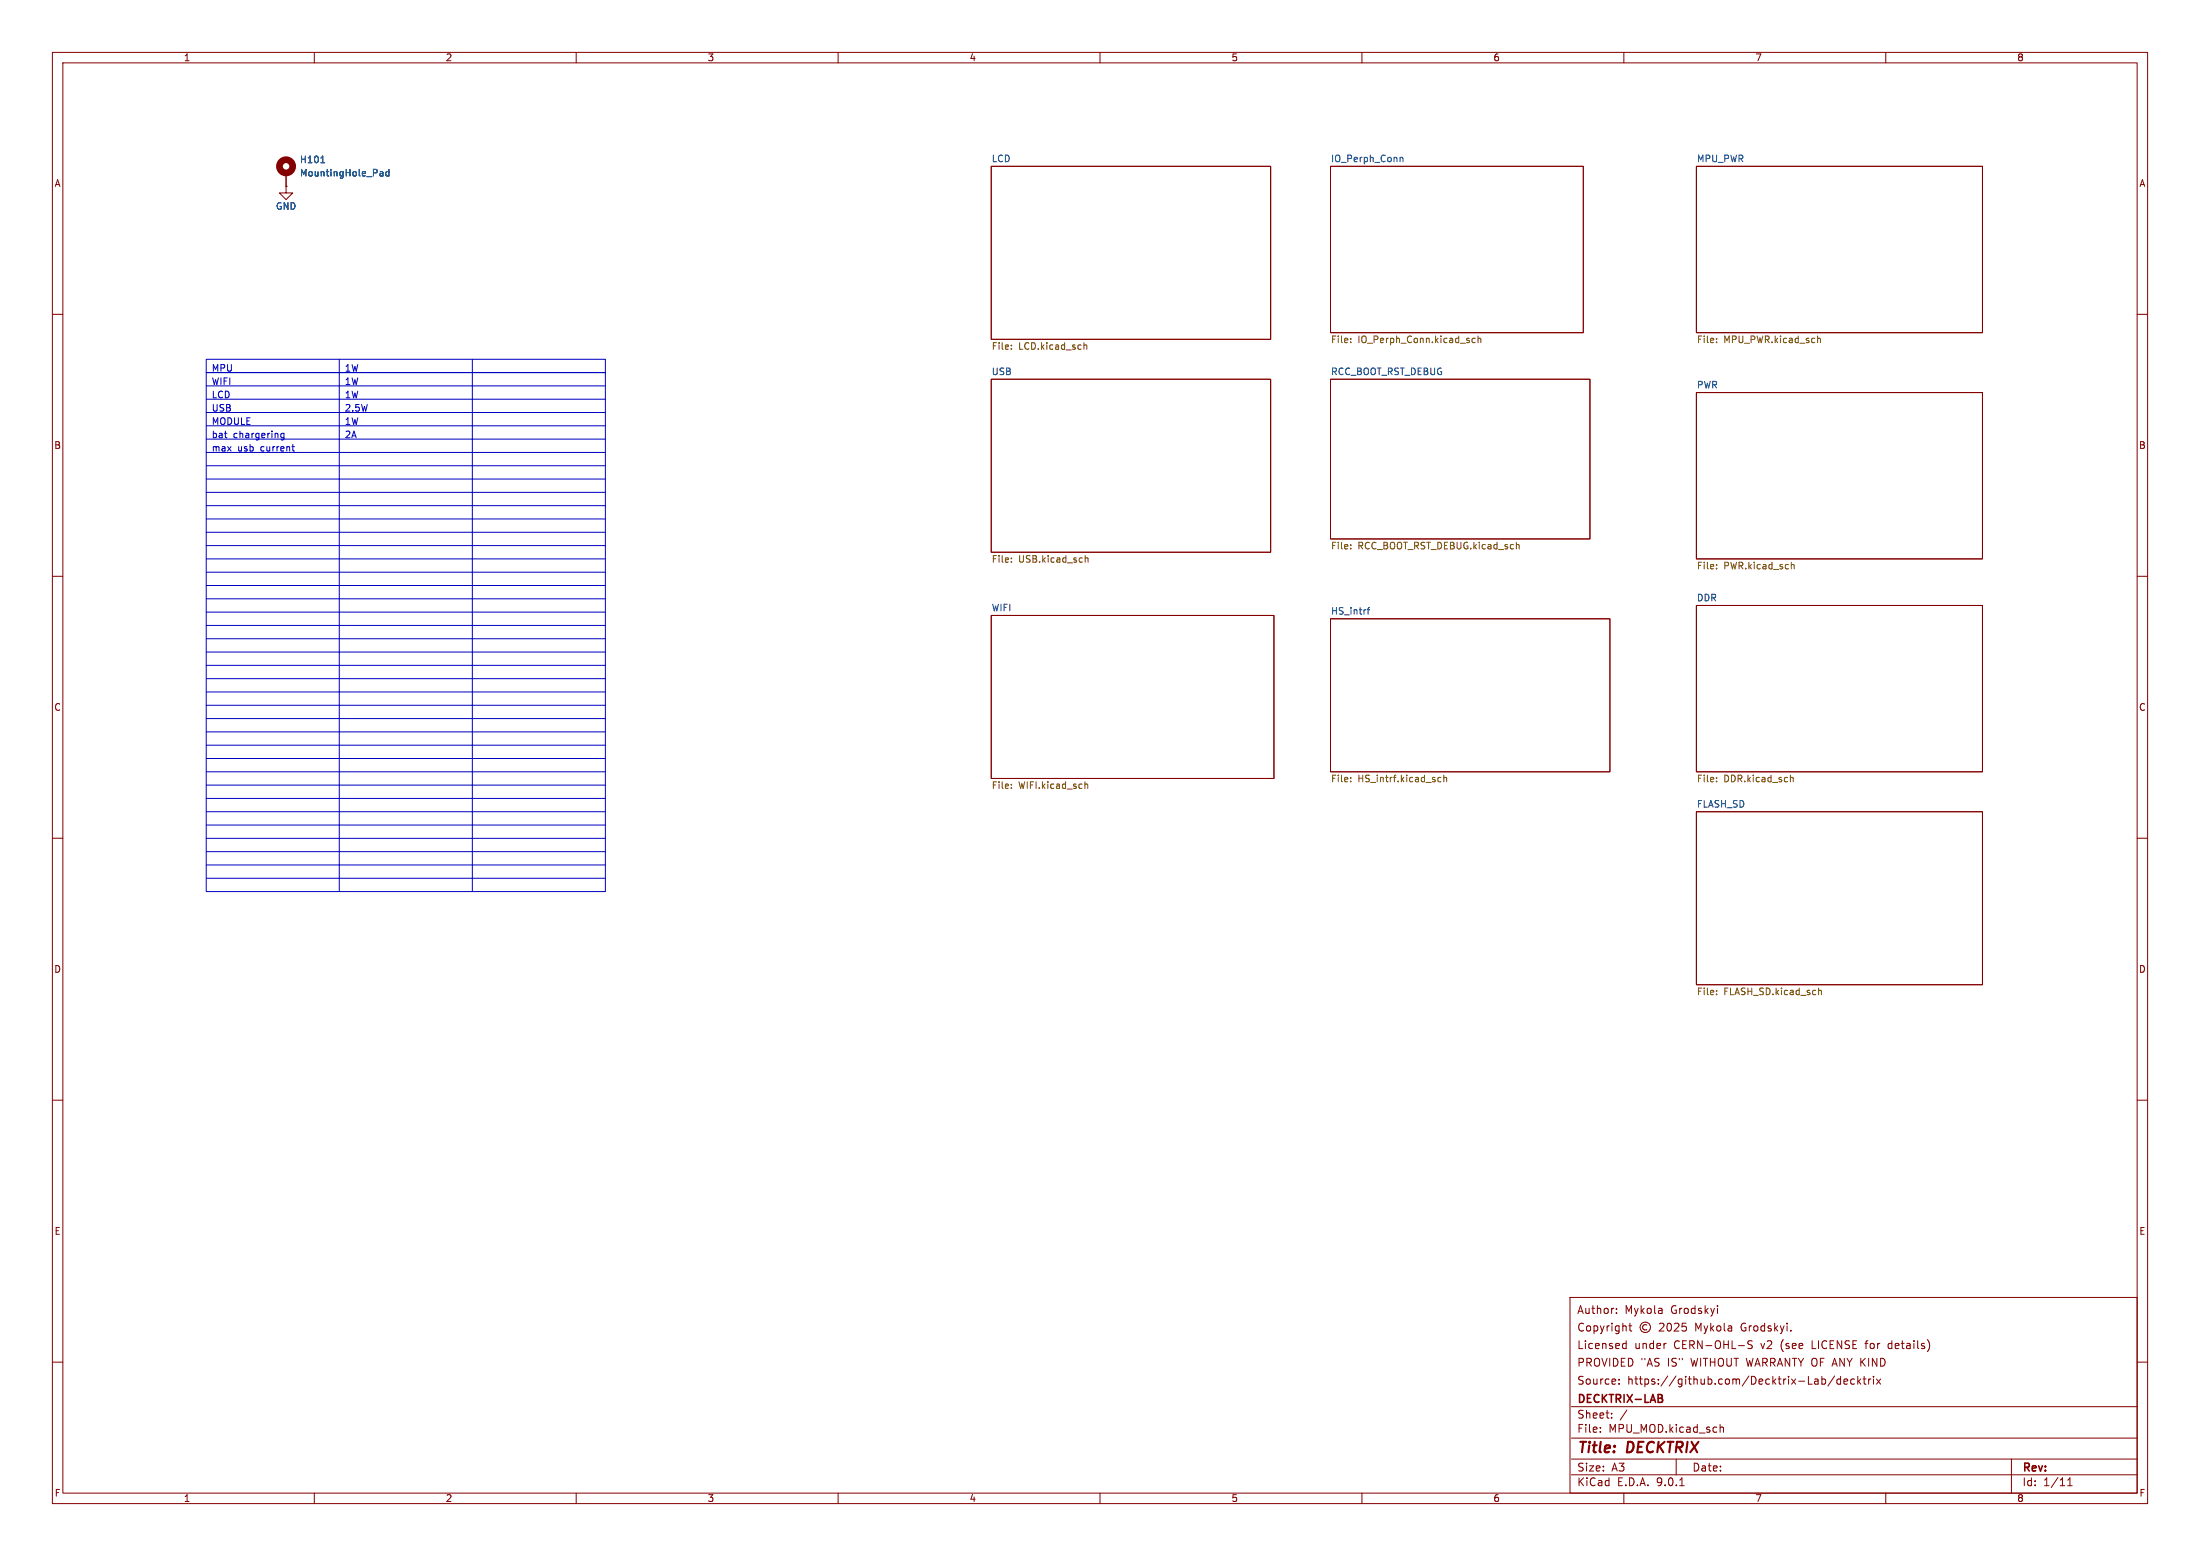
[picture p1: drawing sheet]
<svg xmlns="http://www.w3.org/2000/svg" width="420mm" height="297mm" viewBox="0 0 420 297" stroke-linecap="round" stroke-linejoin="round" font-family="sans-serif">
<g fill="none" stroke="#840000" stroke-width=".19">
<path d="M10 10h400v277h-400zM12 12h396v273h-396zM60 10v2M110 10v2M160 10v2M210 10v2M260 10v2M310 10v2M360 10v2M54.6 35.6v1.2h1.3l-1.3 1.3-1.3-1.3h1.3M54.6 35.6h.1M54.6 33v2.6"/>
<path d="M189.2 31.8h53.4v33h-53.4zM254 31.8h48.3v31.7h-48.3zM323.8 31.8h54.7v31.7h-54.7zM10 60h2M189.2 72.4h53.4v33h-53.4zM254 72.4h49.5v30.5h-49.5zM323.8 74.9h54.7v31.8h-54.7zM408 60h2M10 110h2M189.2 117.5h54v31.1h-54zM254 118.1h53.3v29.2h-53.3zM323.8 115.6h54.7v31.7h-54.7z"/>
<path d="M408 110h2M10 160h2M323.8 154.9h54.7v33.1h-54.7zM408 160h2M10 210h2M408 210h2M299.7 247.6h108.3v37.4h-108.3zM308.6 250.6v.1M308.6 249.8v.1M309.9 257.3h.5M309.9 256.5h.5M310.4 255.9v1.5"/>
<path d="M310.9 253.1h.6M311.2 252.6v1.3l.3 .2M314.4 252.9a.52 .52 0 0 0-.8 .5 .52 .52 0 0 0 .8 .4M316.8 252.7l.6-.1 .2 .1 .1 .3-1 1.1h1M317.9 256.4h.2M318.4 252.7l.2-.1a.8 .8 0 0 1 .5 .7 .8 .8 0 0 1-.5 .8l-.2-.2-.2-.4zM319.7 252.7l.5-.1 .2 .1 .1 .3-.9 1.1h.9M321.9 252.6h-.7l-.1 .7 .2-.2 .5 .1 .1 .2v.5l-.2 .2-.6-.2M327.9 249.2v.2M327.9 249.7v1M334.5 256l-.6-.1-.2 .2v.4l.7 .3 .1 .3-.3 .3-.5-.1M360.5 256.6v.7"/>
<path d="M10 260h2M300 278.5h108M300 274.5h108M300 268.5h108M305.5 273.2v.2M305.5 272.5v.1M307.7 270.5v.2M307.7 269.8v.1M309.1 263.3v.1M309.1 264.1v.1M310.6 269.1l-1.3 1.9M320 278.5v3"/>
<path d="M328.4 271.9v1.5M328.4 272.5l.2-.1 .3 .1 .1 .9M347.8 263.3l.4-.1 .3 .3-.1 .6h-.6M350.2 262.6l-1.3 2M351.4 263.3l-.5-.1-.2 .3 .1 .6h.6M351.4 262.7v1.5M352 263.7l.7-.1v-.3l-.5-.1-.2 .2 .1 .7h.6M354 263.3l-.4-.1-.3 .3 .1 .6h.6M354.7 262.7v1.5M354.8 263.6l.4 .6M355.2 263.2l-.5 .6M355.7 263.2h.5"/>
<path d="M355.9 262.7v1.3l.3 .2M356.7 263.2v1M357.2 263.2l-.3 .1-.2 .2M357.7 262.7v.2M357.7 263.2v1M358.2 263.2l.8 1M359 263.2l-.8 1M384 278.5v6.5M408 260h2M60 285v2M110 285v2M160 285v2"/>
<path d="M210 285v2M260 285v2M300 281.5h108M310 285v2M320.7 283.6h.8M360 285v2M394.7 283.6h.9M394.7 282.5l.5-.4v1.5"/>
<circle cx="314.1" cy="253.4" r="1"/>
</g>
<path d="M317.3 267l.1 .2-.1 .4M317.3 266.3v.5" fill="none" stroke="#840000" stroke-width=".3"/>
<g fill="none" stroke="#725600" stroke-width=".19">
<path d="M193.1 65.9v.1M193.1 66.6v.1M206.9 65.4v1.3M206.9 66l.2-.2 .3 .1 .1 .8M257.8 64.6v.1M257.8 65.3v.1M281.6 64.6h-.3l-.3 .2 .1 .5h.5M282.2 64.7l.1-.1h.3l.1 .8M282.2 64.1v1.3M327.7 64.6v.1M327.7 65.3v.1M347 64.1v1.3"/>
<path d="M347 64.7l.2-.1h.3v.8M193.1 107.2v.1M193.1 106.5v.2M207.2 106v1.3M207.2 106.6l.2-.1h.3v.8M257.8 104.7v.1M257.8 104v.1M289.7 103.9l.3 .2v.7M327.7 108.5v.1M327.7 107.8v.1M342 107.8h.5v.8M193.1 149.7v.1"/>
<path d="M193.1 150.4v.1M207.1 149.2v1.3M207.1 149.8l.2-.1h.3l.1 .8M257.8 148.4v.2M257.8 149.1v.1M275.1 148.4h-.4l-.2 .2 .1 .6h.5M275.6 148.5l.2-.1h.3l.1 .8M275.6 148v1.2M327.7 148.4v.2M327.7 149.1v.1M341.8 148.5l.2-.1h.3v.8M341.8 148v1.2"/>
<path d="M327.7 189.1v.1M327.7 189.7v.2M347.2 188.6v1.3M347.2 189.1l.2-.1 .3 .1v.8"/>
</g>
<path d="M61.3 31.1h.7M72.7 32.8l.4 .1v.7M73.1 33.5l-.4 .1M73.1 33.1h-.4M74.3 32.8h-.4l-.3 .2 .2 .5h.5M74.3 32.3v1.3M267.3 30.1l.2-.1 .3 .1v.8M261 116.4h.5M261.5 116l-.3 .1v1.1" fill="none" stroke="#006464" stroke-width=".19"/>
<circle cx="54.6" cy="31.7" r="1.27" fill="none" stroke="#840000" stroke-width="1.3"/>
<g fill="none" stroke="#0000c2" stroke-width=".19">
<path d="M39.4 68.6h76.2v101.6h-76.2zM39.4 71.1h76.2M39.4 73.7h76.2M39.4 76.2h76.2M39.4 78.7h76.2M64.8 68.6v101.6M90.2 68.6v101.6M39.4 81.3h76.2M39.4 83.8h76.2M39.4 86.4h76.2M39.4 88.9h76.2M39.4 91.4h76.2"/>
<path d="M39.4 94h76.2M39.4 96.5h76.2M39.4 99.1h76.2M54.2 82.7v1l-.2 .3-.3-.1M54.2 82.8l-.4-.1-.2 .3 .1 .5h.5M55.7 85.2h.5M55.9 85.9l.3 .2M39.4 101.6h76.2M39.4 104.1h76.2M39.4 106.7h76.2M39.4 109.2h76.2M39.4 111.8h76.2"/>
<path d="M39.4 114.3h76.2M39.4 116.8h76.2M39.4 119.4h76.2M39.4 121.9h76.2M39.4 124.5h76.2M39.4 127h76.2M39.4 129.5h76.2M39.4 132.1h76.2M39.4 134.6h76.2M39.4 137.2h76.2M39.4 139.7h76.2M39.4 142.2h76.2"/>
<path d="M39.4 144.8h76.2M39.4 147.3h76.2M39.4 149.9h76.2M39.4 152.4h76.2M39.4 154.9h76.2M39.4 157.5h76.2M39.4 160h76.2M39.4 162.6h76.2M39.4 165.1h76.2M39.4 167.6h76.2"/>
</g>
<g font-size="2.8" fill="#840000">
<text x="301" y="277.9">Title:</text>
<text x="310.6" y="277.9">DECKTRIX</text>
</g>
<g font-size="2.1" fill="#840000">
<text x="301" y="251">Author:</text>
<text x="310.1" y="251">Mykola</text>
<text x="319" y="251">Grodskyi</text>
<text x="301" y="254.4">Copyright</text>
<text x="301" y="257.7">Licensed</text>
<text x="312" y="257.7">under</text>
<text x="319.6" y="257.7">CERN-OHL-S</text>
<text x="323.7" y="254.4">Mykola</text>
<text x="332.6" y="254.4">Grodskyi.</text>
<text x="336.3" y="257.7">v2</text>
<text x="340.2" y="257.7">(see</text>
<text x="346.3" y="257.7">LICENSE</text>
<text x="356.7" y="257.7">for</text>
<text x="361.2" y="257.7">details)</text>
<text x="301" y="261.1">PROVIDED &quot;AS</text>
<text x="318.4" y="261.1">IS&quot;</text>
<text x="323" y="261.1">WITHOUT WARRANTY OF ANY KIND</text>
<text x="301" y="268.2">DECKTRIX-LAB</text>
<text x="301" y="264.5">Source:</text>
<text x="310.6" y="264.5">https://github.com/Decktrix-Lab/decktrix</text>
<text x="301" y="273.7">File:</text>
<text x="301" y="271">Sheet:</text>
<text x="307.1" y="273.7">MPU_MOD.kicad_sch</text>
<text x="301" y="281.1">Size:</text>
<text x="307.6" y="281.1">A3</text>
<text x="323" y="281.1">Date:</text>
<text x="386" y="281.3">Rev:</text>
<text x="301" y="283.9">KiCad</text>
<text x="308.7" y="283.9">E.D.A.</text>
<text x="316.3" y="283.9">9.0.1</text>
<text x="386" y="283.9">Id:</text>
<text x="390.1" y="283.9">1/11</text>
</g>
<g font-size="1.8" fill="#840000">
<text x="35" y="11.9">1</text>
<text x="85" y="11.9">2</text>
<text x="135" y="11.9">3</text>
<text x="185" y="11.9">4</text>
<text x="235" y="11.9">5</text>
<text x="285" y="11.9">6</text>
<text x="335" y="11.9">7</text>
<text x="385" y="11.9">8</text>
<text x="10.3" y="35.9">A</text>
<text x="408.3" y="35.9">A</text>
<text x="10.3" y="85.9">B</text>
<text x="408.2" y="85.9">B</text>
<text x="10.3" y="135.9">C</text>
<text x="408.2" y="135.9">C</text>
<text x="10.3" y="185.9">D</text>
<text x="408.2" y="185.9">D</text>
<text x="10.3" y="235.9">E</text>
<text x="408.3" y="235.9">E</text>
<text x="10.3" y="285.9">F</text>
<text x="35" y="286.9">1</text>
<text x="85" y="286.9">2</text>
<text x="135" y="286.9">3</text>
<text x="185" y="286.9">4</text>
<text x="235" y="286.9">5</text>
<text x="285" y="286.9">6</text>
<text x="335" y="286.9">7</text>
<text x="385" y="286.9">8</text>
<text x="408.3" y="285.9">F</text>
</g>
<g font-size="1.8" fill="#006464">
<text x="57.2" y="31.3">H101</text>
<text x="57.2" y="33.9">MountingHole_Pad</text>
<text x="189.2" y="31">LCD</text>
<text x="254" y="31">IO_Perph_Conn</text>
<text x="323.8" y="31">MPU_PWR</text>
<text x="52.6" y="40.2">GND</text>
<text x="189.2" y="71.7">USB</text>
<text x="254" y="71.7">RCC_BOOT_RST_DEBUG</text>
<text x="323.8" y="74.2">PWR</text>
<text x="189.2" y="116.8">WIFI</text>
<text x="254" y="117.4">HS_intrf</text>
<text x="323.8" y="114.9">DDR</text>
<text x="323.8" y="154.2">FLASH_SD</text>
</g>
<g font-size="1.8" fill="#725600">
<text x="254" y="65.8">File:</text>
<text x="259.2" y="65.8">IO_Perph_Conn.kicad_sch</text>
<text x="323.8" y="65.8">File:</text>
<text x="329.1" y="65.8">MPU_PWR.kicad_sch</text>
<text x="189.2" y="67.1">File:</text>
<text x="194.5" y="67.1">LCD.kicad_sch</text>
<text x="189.2" y="107.7">File:</text>
<text x="194.5" y="107.7">USB.kicad_sch</text>
<text x="254" y="105.2">File:</text>
<text x="259.2" y="105.2">RCC_BOOT_RST_DEBUG.kicad_sch</text>
<text x="323.8" y="109">File:</text>
<text x="329.1" y="109">PWR.kicad_sch</text>
<text x="254" y="149.6">File:</text>
<text x="259.2" y="149.6">HS_intrf.kicad_sch</text>
<text x="323.8" y="149.6">File:</text>
<text x="329.1" y="149.6">DDR.kicad_sch</text>
<text x="189.2" y="150.9">File:</text>
<text x="194.5" y="150.9">WIFI.kicad_sch</text>
<text x="323.8" y="190.3">File:</text>
<text x="329.1" y="190.3">FLASH_SD.kicad_sch</text>
</g>
<g font-size="1.8" fill="#0000c2">
<text x="40.3" y="71.3">MPU</text>
<text x="65.7" y="71.3">1W</text>
<text x="40.3" y="73.8">WIFI</text>
<text x="40.3" y="76.3">LCD</text>
<text x="65.7" y="73.8">1W</text>
<text x="65.7" y="76.3">1W</text>
<text x="40.3" y="78.9">USB</text>
<text x="40.3" y="81.4">MODULE</text>
<text x="40.3" y="84">bat</text>
<text x="44.5" y="84">chargering</text>
<text x="65.7" y="78.9">2.5W</text>
<text x="65.7" y="81.4">1W</text>
<text x="65.7" y="84">2A</text>
<text x="40.3" y="86.5">max</text>
<text x="45.4" y="86.5">usb</text>
<text x="49.9" y="86.5">current</text>
</g>
</svg>
